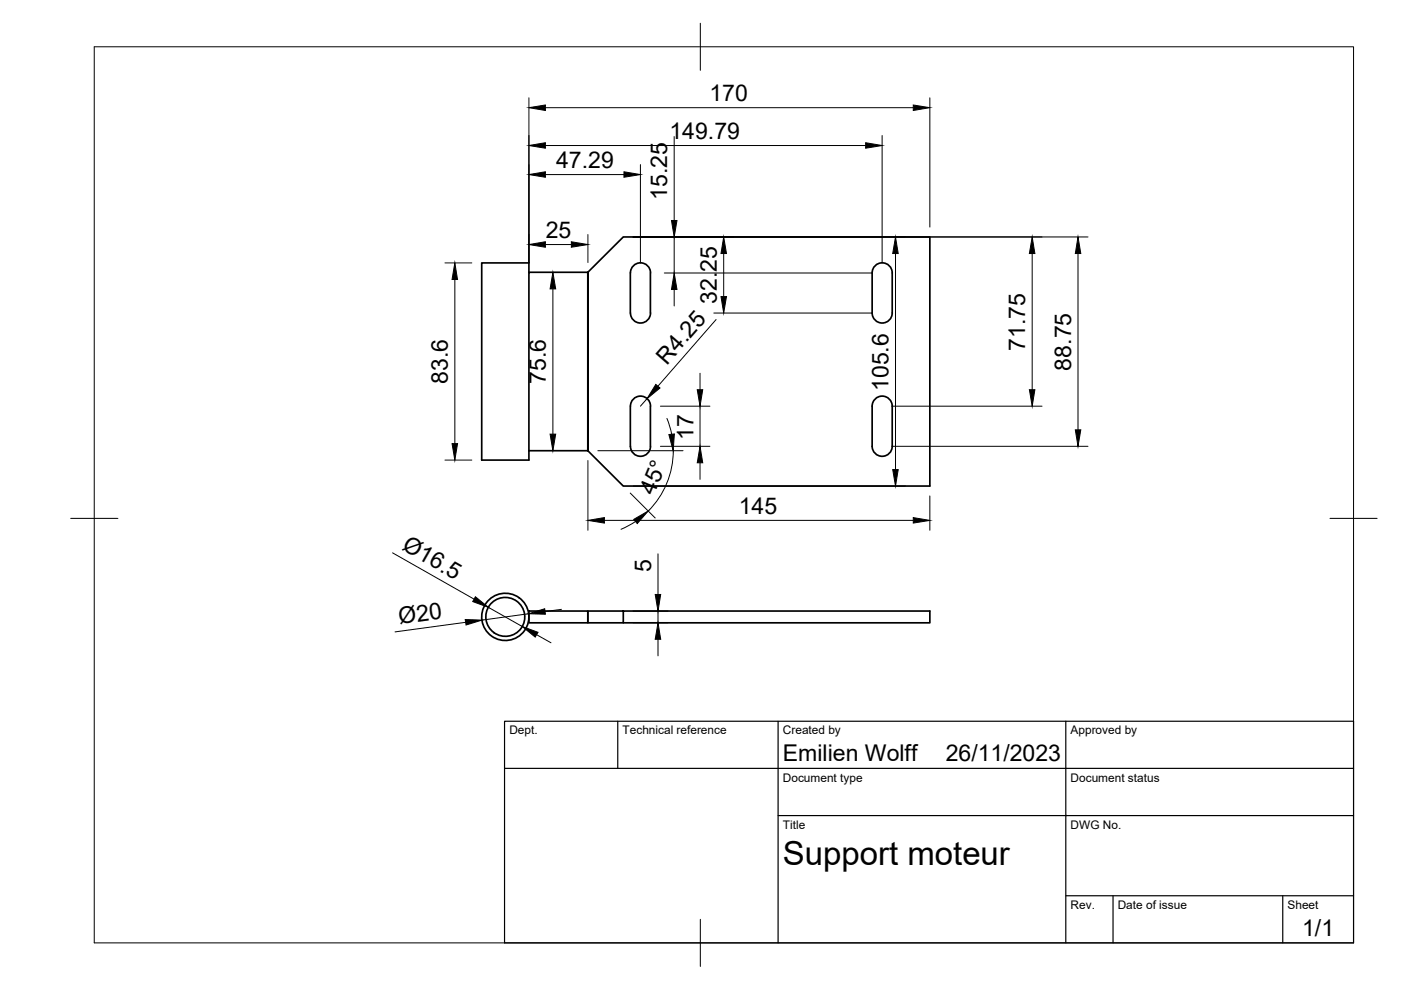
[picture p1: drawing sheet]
<svg xmlns="http://www.w3.org/2000/svg" width="297mm" height="210mm" viewBox="0 0 297 210" stroke-linecap="round" stroke-linejoin="round" font-family="sans-serif">
<!-- layer: Visible -->
<g fill="none" stroke="#000" stroke-width=".36">
<path d="M112.1 57.7v-2h-10v41.9h10v-2M112.1 57.7h12.5v37.9v-37.9l7.5-7.5h65v52.9h-65l-7.5-7.5h-12.5zM133.6 57.9v8.5M133.7 57.9a2.13 2.13 0 0 1 2.1-2.2 2.13 2.13 0 0 1 2.1 2.2M137.9 57.9v8.5a2.13 2.13 0 0 1-2.1 2.1 2.13 2.13 0 0 1-2.1-2.1M184.9 57.9v8.5a2.13 2.13 0 0 0 2.1 2.1 2.13 2.13 0 0 0 2.2-2.1v-8.5M184.9 57.9a2.13 2.13 0 0 1 2.1-2.2 2.13 2.13 0 0 1 2.2 2.2M133.6 86.1v8.5M133.7 86.1a2.12 2.12 0 0 1 2.1-2.1 2.12 2.12 0 0 1 2.1 2.1v8.5a2.13 2.13 0 0 1-2.1 2.1 2.13 2.13 0 0 1-2.1-2.1M185.5 84.6a2.13 2.13 0 0 1 2.4-.5 2.13 2.13 0 0 1 1.3 2v8.5a2.13 2.13 0 0 1-2.2 2.1 2.13 2.13 0 0 1-2.1-2.1v-8.5l.1-.6zM112.1 129.6h12.5v2.5h-12.5zM132.1 129.6v2.5h-7.5v-2.5h72.5v2.5h-65"/>
<circle cx="107.1" cy="130.8" r="5"/>
<circle cx="107.1" cy="130.8" r="4.1"/>
</g>
<!-- layer: BORDER -->
<path d="M20 9.9h267v190h-267zM148.5 4.9v10M15 109.9h10M282 109.9h10M148.5 194.9v10" fill="none" stroke="#000" stroke-width=".21"/>
<!-- layer: TITLEBLOCK -->
<path d="M107 152.9h180v47h-180zM131 152.9v10M165 152.9v47M226 152.9v47M107 162.9h180M165 172.9h122M226 189.9h61M236 189.9v10M272 189.9v10" fill="none" stroke="#000" stroke-width=".25"/>
<!-- layer: FD_Dimensions -->
<g fill="none" stroke="#000" stroke-width=".21">
<path d="M112.1 20.7v35M115.6 22.8h78M115.6 37h16.7M115.6 30.9h67.9M135.8 34.9v20.9M142.9 28.9v17.9M187 28.7v27.1M197.1 20.7v27.4M94.3 55.7h5.7M96.4 59.3v34.8M115.6 51.9h5.5M124.7 49.7v6"/>
<path d="M134.2 50.2h96.5M140.8 57.9h44.1M142.9 50.2v7.7M153.4 53.8v9.1M189.9 53.8v45.8M218.8 53.8v28.8M228.6 53.8v37.3M117.2 61.2v30.8M142.9 61.4v3.5M148.4 79.1v3.5M151.3 66.4h33.6M151.8 67.7l-12.3 14.2"/>
<path d="M94.3 97.6h5.7M124.7 97.7v14.7M126.7 95.6h18.1M137.2 84.5l-1.4 1.6M140 86.1h10.5M140 94.6h10.5M141.4 88.7l1 3.4M142.7 95.5a18.1 18.1 0 0 1-5.2 12.8M148.4 86.1v8.5M148.4 98.1v3.5M189.1 86.1h31.8M189.1 94.6h41.6"/>
<path d="M83.2 117.2l17.3 9.8M128.1 110.3h65.5M133.6 104.5l5.3 5.3M134.2 103.1h57.8M134.7 110.6l-3 1.6M139.5 117.4v8.6M197.1 105.1v7.3M98.7 131.9l-14.9 2.1M103.5 128.8l7.2 4M112.1 130.1l-9.9 1.4M113.8 134.6l3 1.7M119 129.2l-3.4 .5"/>
<path d="M134.2 129.6h7.4M134.2 132.1h7.4M139.5 129.6v2.5M139.5 135.5v3.6"/>
</g>
<g fill="#000" stroke="#000" stroke-width=".21">
<path d="M112.1 22.8l3.5-.5v1.1zM112.1 37l3.5-.6v1.2zM112.1 30.9l3.5-.6v1.1zM132.3 36.4l3.5 .6-3.5 .6zM183.5 30.3l3.5 .6-3.5 .5zM193.6 22.3l3.5 .5-3.5 .6zM96.4 55.7l.6 3.6h-1.2zM112.1 51.9l3.5-.6v1.1zM121.1 51.3l3.6 .6-3.6 .5zM142.4 46.8h1.1l-.6 3.4zM153.4 50.2l.6 3.6h-1.1zM189.9 50.2l.5 3.6h-1.1z"/>
<path d="M218.8 50.2l.6 3.6h-1.2zM228.6 50.2l.6 3.6h-1.2zM117.2 57.8l.6 3.4h-1.2zM142.9 57.9l.6 3.5h-1.1zM152.9 62.9h1.1l-.6 3.5zM95.8 94.1h1.2l-.6 3.5zM116.6 92h1.2l-.6 3.6zM139 81.5l.9 .8-2.7 2.2zM141.8 92.1l1.2-.1-.3 3.6zM147.8 82.6h1.2l-.6 3.5zM148.4 94.6l.6 3.5h-1.2zM189.3 99.6h1.1l-.5 3.5z"/>
<path d="M218.2 82.6h1.2l-.6 3.5zM228 91.1h1.2l-.6 3.5zM124.7 110.3l3.4-.6v1.2zM134.4 110.1l3-1.8-2.3 2.7zM193.6 109.7l3.5 .6-3.5 .6zM98.6 131.4l3.6 .1-3.4 1zM100.8 126.5l2.7 2.3-3.3-1.3zM110.7 132.8l3.4 1.3-.6 1zM112.1 130.1l3.4-1 .1 1.1zM139.5 132.1l.6 3.4h-1.2zM138.9 126h1.2l-.6 3.6z"/>
</g>
<text font-size="7" x="166" y="183.4">Support moteur</text>
<g font-size="4.9">
<text x="150.4" y="21.4">170</text>
<text x="141.9" y="29.4">149.79</text>
<text x="117.9" y="35.6">47.29</text>
<text x="141.5" y="42.4" transform="rotate(-90 141.5 42.4)">15.25</text>
<text x="115.7" y="50.4">25</text>
<text x="152" y="64.4" transform="rotate(-90 152 64.4)">32.25</text>
<text x="141.4" y="77.5" transform="rotate(-49 141.4 77.5)">R4.25</text>
<text x="217.4" y="74.3" transform="rotate(-90 217.4 74.3)">71.75</text>
<text x="95" y="81.4" transform="rotate(-90 95 81.4)">83.6</text>
<text x="115.8" y="81.4" transform="rotate(-90 115.8 81.4)">75.6</text>
<text x="188.4" y="82.9" transform="rotate(-90 188.4 82.9)">105.6</text>
<text x="227.1" y="78.6" transform="rotate(-90 227.1 78.6)">88.75</text>
<text x="147" y="93.3" transform="rotate(-90 147 93.3)">17</text>
<text x="138.6" y="105.2" transform="rotate(-67 138.6 105.2)">45°</text>
<text x="156.6" y="108.9">145</text>
<text x="85" y="116.5" transform="rotate(30 85 116.5)">Ø16.5</text>
<text x="138" y="121.3" transform="rotate(-90 138 121.3)">5</text>
<text x="84.7" y="132.3" transform="rotate(-8 84.7 132.3)">Ø20</text>
<text x="166" y="161.4">Emilien Wolff</text>
<text x="200.5" y="161.4">26/11/2023</text>
<text x="276.1" y="198.6">1/1</text>
</g>
<g font-size="2.5">
<text x="108" y="155.7">Dept.</text>
<text x="132" y="155.7">Technical reference</text>
<text x="166" y="155.7">Created by</text>
<text x="227" y="155.7">Approved by</text>
<text x="166" y="165.7">Document type</text>
<text x="227" y="165.7">Document status</text>
<text x="166" y="175.7">Title</text>
<text x="227" y="175.7">DWG No.</text>
<text x="227" y="192.7">Rev.</text>
<text x="237" y="192.7">Date of issue</text>
<text x="273" y="192.7">Sheet</text>
</g>
</svg>
